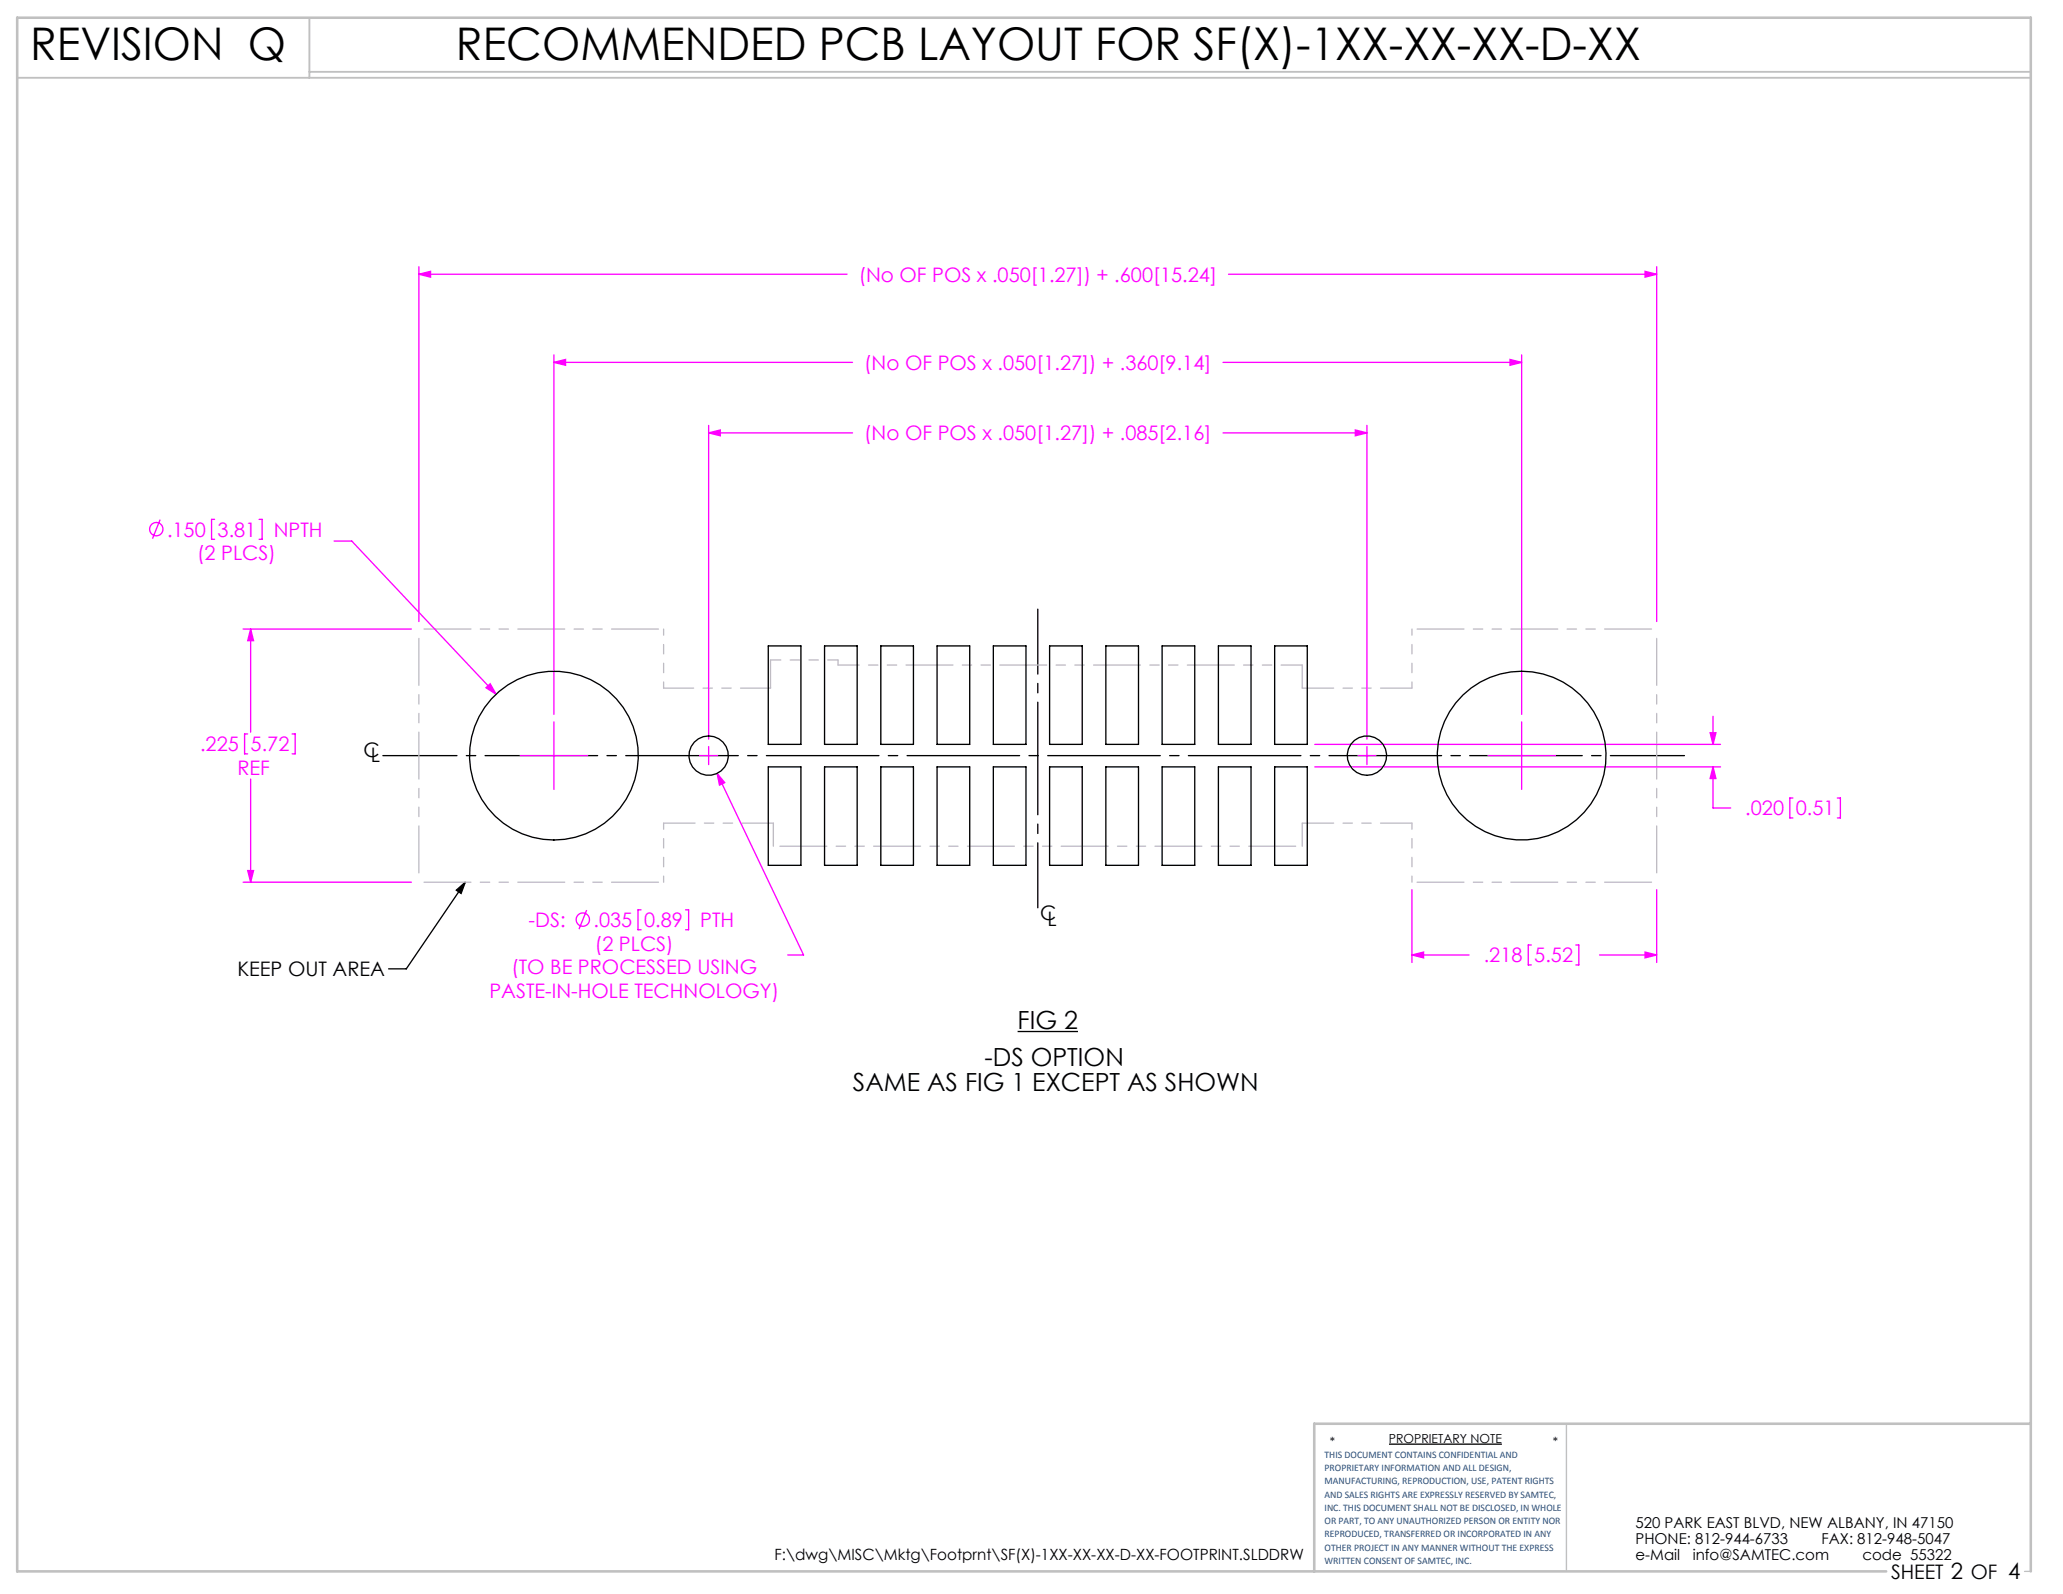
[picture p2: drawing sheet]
<svg xmlns="http://www.w3.org/2000/svg" width="279mm" height="216mm" viewBox="0 0 279 216" stroke-linecap="round" stroke-linejoin="round" font-family="sans-serif">
<path d="M63 119.5l-8 11.7h-2.4M61.8 120.6l1.2-1.1-.5 1.5zM137.8 139.7h8.2M188.1 195.6h15.3" fill="none" stroke="#000" stroke-width=".18"/>
<path d="M212.2 192.8v20M274.2 212.8h.8" fill="none" stroke="#c0c0c0" stroke-width=".18"/>
<path d="M2.3 10.5h272.7M41.9 2.4v8.1M41.9 9.7h233.1" fill="none" stroke="#c0c0c0" stroke-width=".25"/>
<path d="M275 192.8h-97v20M255.5 212.8h-253.2v-210.4h272.7v210.4" fill="none" stroke="#c0c0c0" stroke-width=".35"/>
<g fill="none" stroke="#f0f" stroke-width=".18">
<path d="M56.7 37.1l1.6-.3v.7zM56.7 36.1v48.1M56.7 37.1h58M166.4 37.1h58M222.8 36.8l1.6 .3-1.6 .4zM224.4 36.1v48.1M75 49.1l1.6-.4v.8zM75 48.1v48.7M75 49.1h40.5M96 58.6l1.5-.4v.8zM96 57.6v42.5M96 58.6h19.5"/>
<path d="M165.6 58.6h19.5M165.6 49.1h40.5M183.6 58.2l1.5 .4-1.5 .4zM185.1 57.6v42.5M204.5 48.7l1.6 .4-1.6 .4zM206.1 48.1v48.7M21.7 70.4l-1 2.6M29.1 70.3h-.4v2.7h.4M35.1 70.3h.4v2.7h-.4M45.3 73.3h2.3l19.6 20.7M32.9 85.2h22.8M33.5 99.4h-.4v2.7h.4"/>
<path d="M33.9 85.2l.4 1.6h-.7zM33.9 85.2v14M39.6 99.4h.4v2.7h-.4M65.8 93.2l.6-.6 .8 1.4zM75 97.8v9.1M206.1 97.8v9.1M231.6 99.2h.8l-.4 1.6zM232 97v3.8M32.9 119.5h22.8M33.6 117.9h.7l-.4 1.6zM33.9 105.5v14M70.4 102.3h9.2"/>
<path d="M94.8 102.3h2.4M96 101.1v2.5M97.1 104.8l1.1 1.2-.8 .3zM97.1 104.8l11.7 24.5h-2.1M178.1 100.8h54.9M178.1 103.9h54.9M183.9 102.3h2.4M185.1 101.1v2.5M201.5 102.3h9.2M232 103.9l.4 1.5h-.8zM232 103.9v5.5h2.4M242.8 108.1h-.4v2.7h.4"/>
<path d="M248.8 108.1h.5v2.7h-.5M79.5 123.3l-1.1 2.5M86.8 123.2h-.4v2.7h.4M92.8 123.2h.5v2.7h-.5M191.2 129.3l1.6-.3v.7zM191.2 120.5v9.9M191.2 129.3h7.8M207.4 128h-.4v2.7h.4M213.4 128h.4v2.7h-.4M216.6 129.3h7.8M222.8 129l1.6 .3-1.6 .4zM224.4 120.5v9.9"/>
<circle cx="21.2" cy="71.7" r=".9"/>
<circle cx="78.9" cy="124.6" r=".9"/>
</g>
<path d="M140.6 123v-40.5" fill="none" stroke="#000" stroke-width=".18" stroke-dasharray="15.2 1.3 1.3 1.3" stroke-dashoffset="6.4"/>
<path d="M51.9 102.3h176.2" fill="none" stroke="#000" stroke-width=".18" stroke-dasharray="15.2 1.3 1.3 1.3" stroke-dashoffset="5.2"/>
<path d="M224.4 85.2v34.3M56.7 119.5v-34.3" fill="none" stroke="#bfb9c8" stroke-width=".18" stroke-dasharray="6.3 1.3 1.3 1.3 1.3 1.3" stroke-dashoffset="-1.3"/>
<path d="M56.7 85.2h33.2M191.2 85.2h33.2M89.9 119.5h-33.2M224.4 119.5h-33.2" fill="none" stroke="#bfb9c8" stroke-width=".18" stroke-dasharray="6.3 1.3 1.3 1.3 1.3 1.3" stroke-dashoffset="-.7"/>
<path d="M89.9 85.2v8M191.2 93.2v-8M89.9 111.5v8M191.2 119.5v-8" fill="none" stroke="#bfb9c8" stroke-width=".18" stroke-dasharray="6.3 1.3 1.3 1.3 1.3 1.3" stroke-dashoffset="5.5"/>
<path d="M89.9 93.2h14.5" fill="none" stroke="#bfb9c8" stroke-width=".18" stroke-dasharray="6.3 1.3 1.3 1.3 1.3 1.3" stroke-dashoffset="2.3"/>
<path d="M104.4 93.2v-3.8M113.5 89.4v.7M176.4 93.2v-3.1M104.7 114.6v-3.1M176.4 111.5v3.1" fill="none" stroke="#bfb9c8" stroke-width=".18" stroke-dasharray="6.3 1.3 1.3 1.3 1.3 1.3"/>
<path d="M104.4 89.4h9.1" fill="none" stroke="#bfb9c8" stroke-width=".18" stroke-dasharray="6.3 1.3 1.3 1.3 1.3 1.3" stroke-dashoffset="5"/>
<path d="M191.2 93.2h-14.8M104.7 111.5h-14.8M191.2 111.5h-14.8" fill="none" stroke="#bfb9c8" stroke-width=".18" stroke-dasharray="6.3 1.3 1.3 1.3 1.3 1.3" stroke-dashoffset="2.1"/>
<path d="M176.4 114.6h-71.7" fill="none" stroke="#bfb9c8" stroke-width=".18" stroke-dasharray="6.3 1.3 1.3 1.3 1.3 1.3" stroke-dashoffset="-.9"/>
<path d="M176.4 90.1h-62.9" fill="none" stroke="#bfb9c8" stroke-width=".18" stroke-dasharray="6.3 1.3 1.3 1.3 1.3 1.3" stroke-dashoffset="3.5"/>
<path d="M61.8 120.6l1.2-1.1-.5 1.5z" fill="#000"/>
<g fill="#f0f">
<path d="M56.7 37.1l1.6-.3v.7zM222.8 36.8l1.6 .3-1.6 .4zM191.2 129.3l1.6-.3v.7zM222.8 129l1.6 .3-1.6 .4zM33.9 85.2l.4 1.6h-.7zM33.6 117.9h.7l-.4 1.6z"/>
<path d="M96 58.6l1.5-.4v.8zM183.6 58.2l1.5 .4-1.5 .4zM75 49.1l1.6-.4v.8zM204.5 48.7l1.6 .4-1.6 .4zM65.8 93.2l1.4 .8-.8-1.4zM231.6 99.2h.8l-.4 1.6zM232 103.9l.4 1.5h-.8zM97.1 104.8l.3 1.5 .8-.3z"/>
</g>
<g fill="none" stroke="#000" stroke-width=".18">
<path d="M104.1 87.5h4.4v13.3h-4.4zM111.7 87.5h4.4v13.3h-4.4zM119.3 87.5h4.4v13.3h-4.4zM126.9 87.5h4.4v13.3h-4.4zM134.5 87.5h4.5v13.3h-4.5zM142.2 87.5h4.4v13.3h-4.4zM149.8 87.5h4.4v13.3h-4.4zM157.4 87.5h4.4v13.3h-4.4zM165 87.5h4.4v13.3h-4.4zM172.6 87.5h4.5v13.3h-4.5zM104.1 103.9h4.4v13.3h-4.4zM111.7 103.9h4.4v13.3h-4.4z"/>
<path d="M119.3 103.9h4.4v13.3h-4.4zM126.9 103.9h4.4v13.3h-4.4zM134.5 103.9h4.5v13.3h-4.5zM142.2 103.9h4.4v13.3h-4.4zM149.8 103.9h4.4v13.3h-4.4zM157.4 103.9h4.4v13.3h-4.4zM165 103.9h4.4v13.3h-4.4zM172.6 103.9h4.5v13.3h-4.5z"/>
<circle cx="75" cy="102.3" r="11.4"/>
<circle cx="96" cy="102.3" r="2.67"/>
<circle cx="185.1" cy="102.3" r="2.67"/>
<circle cx="206.1" cy="102.3" r="11.4"/>
</g>
<g font-size="6.1">
<text x="4.1" y="8.2">REVISION Q</text>
<text x="61.8" y="8.2">RECOMMENDED PCB LAYOUT FOR SF(X)-1XX-XX-XX-D-XX</text>
</g>
<g font-size="3.4">
<text x="137.8" y="139.3">FIG 2</text>
<text x="115.5" y="147.7">SAME AS FIG 1 EXCEPT AS SHOWN</text>
<text x="133.3" y="144.4">-DS OPTION</text>
</g>
<g font-size="2.7" fill="#f0f">
<text x="116.3" y="38.1">(No OF POS x .050[1.27]) + .600[15.24]</text>
<text x="117.1" y="50.1">(No OF POS x .050[1.27]) + .360[9.14]</text>
<text x="117.1" y="59.6">(No OF POS x .050[1.27]) + .085[2.16]</text>
<text x="22.6" y="72.7">.150</text>
<text x="26.7" y="75.9">(2 PLCS)</text>
<text x="29.5" y="72.7">3.81</text>
<text x="37.1" y="72.7">NPTH</text>
<text x="27.1" y="101.8">.225</text>
<text x="33.9" y="101.8">5.72</text>
<text x="32.2" y="104.9">REF</text>
<text x="236.4" y="110.4">.020</text>
<text x="243.2" y="110.4">0.51</text>
<text x="71.6" y="125.5">-DS:</text>
<text x="80.4" y="125.6">.035</text>
<text x="87.2" y="125.6">0.89</text>
<text x="94.8" y="125.6">PTH</text>
<text x="69.3" y="131.9">(TO BE PROCESSED USING</text>
<text x="80.6" y="128.8">(2 PLCS)</text>
<text x="200.9" y="130.3">.218</text>
<text x="207.8" y="130.3">5.52</text>
<text x="66.3" y="135.1">PASTE-IN-HOLE TECHNOLOGY)</text>
</g>
<g font-size="2.7">
<text x="49.2" y="102.5">C</text>
<text x="50.2" y="103.3">L</text>
<text x="140.9" y="124.6">C</text>
<text x="141.9" y="125.4">L</text>
<text x="32.1" y="132.3">KEEP OUT AREA</text>
<text x="256.1" y="213.9">SHEET 2 OF 4</text>
</g>
<text font-size="2.1" x="104.9" y="211.3">F:\dwg\MISC\Mktg\Footprnt\SF(X)-1XX-XX-XX-D-XX-FOOTPRINT.SLDDRW</text>
<g font-size="2">
<text x="221.5" y="207">520 PARK EAST BLVD, NEW ALBANY, IN 47150</text>
<text x="221.5" y="209.2">PHONE: 812-944-6733</text>
<text x="246.7" y="209.2">FAX: 812-948-5047</text>
<text x="221.5" y="211.3">e-Mail</text>
<text x="229.3" y="211.3">info@SAMTEC.com</text>
<text x="252.2" y="211.3">code 55322</text>
</g>
<g font-size="1.7">
<text x="180.1" y="195.8">*</text>
<text x="188.1" y="195.4">PROPRIETARY NOTE</text>
<text x="210.3" y="195.8">*</text>
</g>
<g font-size="1.4" fill="#1f497d">
<text x="179.4" y="197.4">THIS DOCUMENT CONTAINS CONFIDENTIAL AND</text>
<text x="179.4" y="199.2">PROPRIETARY INFORMATION AND ALL DESIGN,</text>
<text x="179.4" y="201">MANUFACTURING, REPRODUCTION, USE, PATENT RIGHTS</text>
<text x="179.4" y="202.8">AND SALES RIGHTS ARE EXPRESSLY RESERVED BY SAMTEC,</text>
<text x="179.4" y="204.6">INC. THIS DOCUMENT SHALL NOT BE DISCLOSED, IN WHOLE</text>
<text x="179.4" y="206.4">OR PART, TO ANY UNAUTHORIZED PERSON OR ENTITY NOR</text>
<text x="179.4" y="208.2">REPRODUCED, TRANSFERRED OR INCORPORATED IN ANY</text>
<text x="179.4" y="210">OTHER PROJECT IN ANY MANNER WITHOUT THE EXPRESS</text>
<text x="179.4" y="211.8">WRITTEN CONSENT OF SAMTEC, INC.</text>
</g>
</svg>
